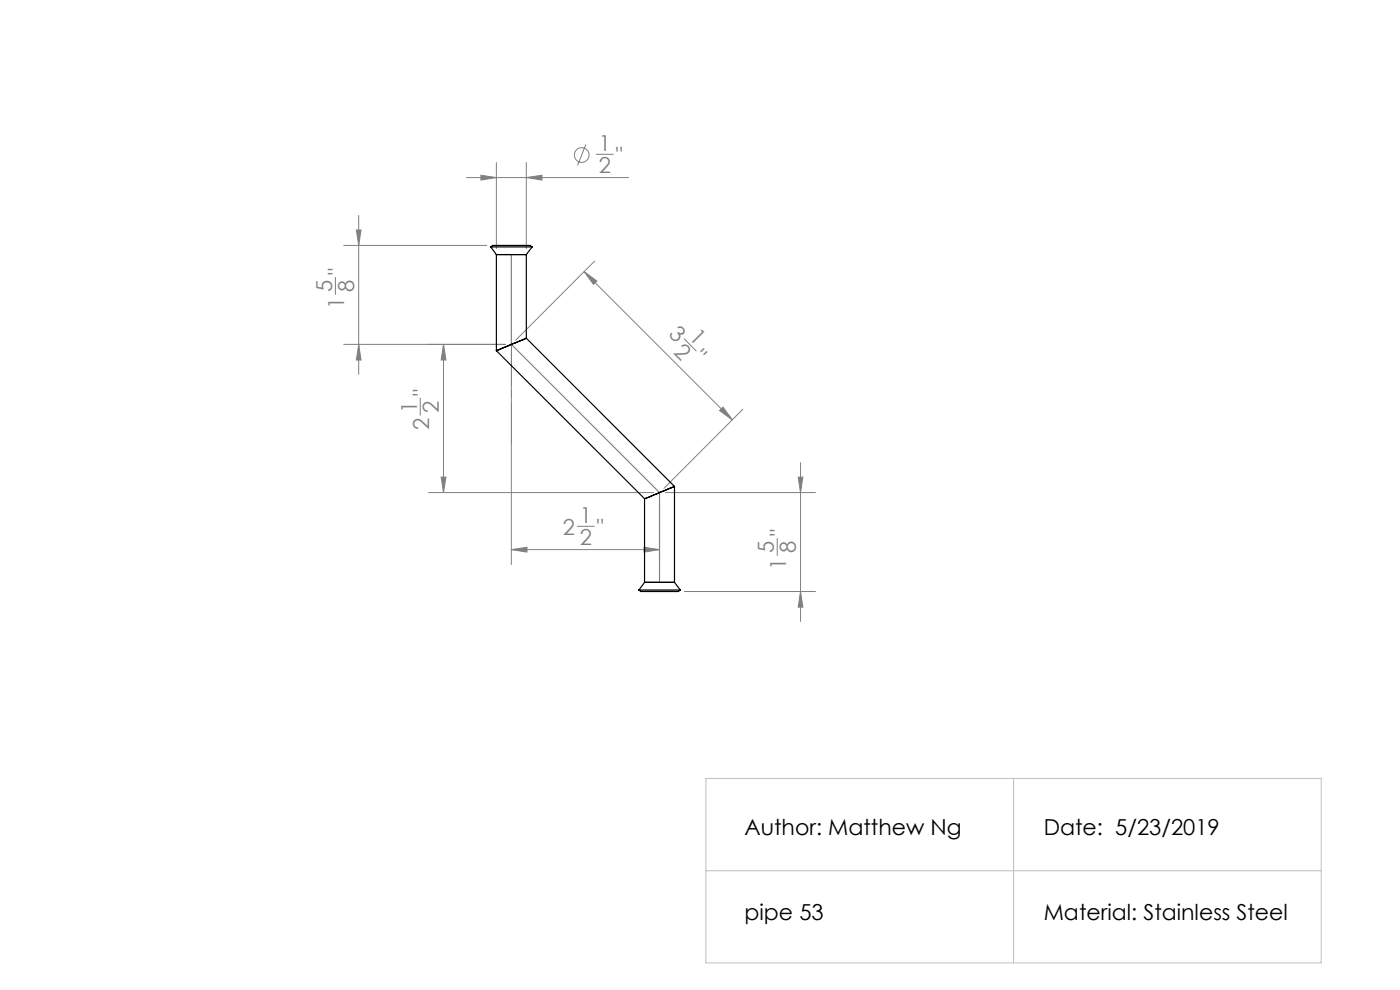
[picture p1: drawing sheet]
<svg xmlns="http://www.w3.org/2000/svg" width="297mm" height="210mm" viewBox="0 0 297 210" stroke-linecap="round" stroke-linejoin="round" font-family="sans-serif">
<g fill="none" stroke="#808080" stroke-width=".21">
<path d="M99 37.7h34.3M102 37.2l3.3 .5-3.3 .5zM105.3 34.5v18.2M111.7 37.7l3.3-.5v1zM111.7 34.5v18.2M124.3 30.6l-1.8 4.5M126.5 32.7h3.6M71.2 58.8v3.7M72.9 52.1h30.4M75.6 48.8h1l-.5 3.3zM76.1 45.7v33.7M123.9 57.6l2.7 2-.7 .7z"/>
<path d="M123.9 57.6l31.5 31.5M126.2 55.4l-16.8 16.8M72.9 73.1h34.3M76.1 73.1l.5 3.3h-1zM94.1 73.1l.5 3.3h-1zM94.1 73.1v31.4M108.5 74.3v45.5M145.1 71.9l2.6 2.5M89.1 84.4v3.7M152.6 87.1l.8-.7 2 2.7zM157.6 86.8l-16.8 16.8M169.8 98.1v33.7"/>
<path d="M90.9 104.5h47.7M93.6 101.2h1l-.5 3.3zM108.5 116.6l3.3-.5v1zM108.5 116.6h31.4M122.5 111.6h3.6M136.6 116.1l3.3 .5-3.3 .5zM139.9 105.8v14M141.2 104.5h31.8M164.9 114.2v3.6M169.3 101.2h1l-.5 3.3zM145.2 125.5h27.8M169.8 125.5l.5 3.3h-1z"/>
<circle cx="123.4" cy="32.9" r="1.56"/>
</g>
<path d="M149.8 165.1h130.5v39.1h-130.5zM215 165.1v39.1M149.8 184.7h130.5" fill="none" stroke="#c0c0c0" stroke-width=".21"/>
<path d="M108.5 54v19.1l31.4 31.4v19" fill="none" stroke="#808080" stroke-width=".25"/>
<path d="M108.5 73v21.1" fill="none" stroke="#808080" stroke-width=".21" stroke-dasharray="15.2 1.3 1.3 1.3" stroke-dashoffset="6.6"/>
<g fill="#808080">
<path d="M108.5 116.6l3.3-.5v1zM136.6 116.1l3.3 .5-3.3 .5z"/>
<path d="M111.7 37.7l3.3-.5v1zM102 37.2l3.3 .5-3.3 .5z"/>
<path d="M75.6 48.8h1l-.5 3.3zM76.1 73.1l.5 3.3h-1zM169.3 101.2h1l-.5 3.3zM169.8 125.5l.5 3.3h-1zM94.1 73.1l.5 3.3h-1zM93.6 101.2h1l-.5 3.3z"/>
<path d="M123.9 57.6l2.7 2-.7 .7zM152.6 87.1l.8-.7 2 2.7z"/>
</g>
<g fill="none" stroke="#000" stroke-width=".25">
<path d="M104.1 52.4h8.8M104.1 52.4a2.09 2.09 0 0 1 1.8-.3h5.2a2.09 2.09 0 0 1 1.8 .3M104.1 52.4l1.2 1.6M105.3 54h6.4M105.3 54v20.4M111.7 54v17.7M112.9 52.4l-1.2 1.6M105.3 74.4l31.4 31.4M111.7 71.7l-6.4 2.7M111.7 71.7l31.4 31.5M136.7 105.8v17.7M143.1 103.2l-6.4 2.6"/>
<path d="M143.1 103.2v20.3M135.5 125.2h8.8M135.5 125.2a2.09 2.09 0 0 0 1.8 .3h5.3a2.09 2.09 0 0 0 1.7-.3M136.7 123.5h6.4M136.7 123.5l-1.2 1.7M143.1 123.5l1.2 1.7"/>
</g>
<g font-size="4.7" fill="#808080">
<text x="127" y="32">1</text>
<text x="130.6" y="34.6">&quot;</text>
<text x="127" y="36.7">2</text>
<text x="73" y="58.3" transform="rotate(-90 73 58.3)">&quot;</text>
<text x="70.5" y="61.9" transform="rotate(-90 70.5 61.9)">5</text>
<text x="73" y="65.5" transform="rotate(-90 73 65.5)">1</text>
<text x="75.1" y="61.9" transform="rotate(-90 75.1 61.9)">8</text>
<text x="141.6" y="71" transform="rotate(45 141.6 71)">3</text>
<text x="146" y="71.7" transform="rotate(45 146 71.7)">1</text>
<text x="142.7" y="75" transform="rotate(45 142.7 75)">2</text>
<text x="146.8" y="76.1" transform="rotate(45 146.8 76.1)">&quot;</text>
<text x="91" y="83.9" transform="rotate(-90 91 83.9)">&quot;</text>
<text x="88.5" y="87.5" transform="rotate(-90 88.5 87.5)">1</text>
<text x="93.1" y="87.5" transform="rotate(-90 93.1 87.5)">2</text>
<text x="91" y="91.2" transform="rotate(-90 91 91.2)">2</text>
<text x="119.4" y="113.5">2</text>
<text x="123" y="110.9">1</text>
<text x="126.6" y="113.5">&quot;</text>
<text x="166.8" y="113.7" transform="rotate(-90 166.8 113.7)">&quot;</text>
<text x="123" y="115.6">2</text>
<text x="164.2" y="117.3" transform="rotate(-90 164.2 117.3)">5</text>
<text x="168.8" y="117.3" transform="rotate(-90 168.8 117.3)">8</text>
<text x="166.8" y="120.9" transform="rotate(-90 166.8 120.9)">1</text>
</g>
<g font-size="4.7">
<text x="157.9" y="177.1">Author: Matthew Ng</text>
<text x="221.4" y="177.1">Date: 5/23/2019</text>
<text x="157.9" y="195.2">pipe 53</text>
<text x="221.4" y="195.2">Material: Stainless Steel</text>
</g>
</svg>
